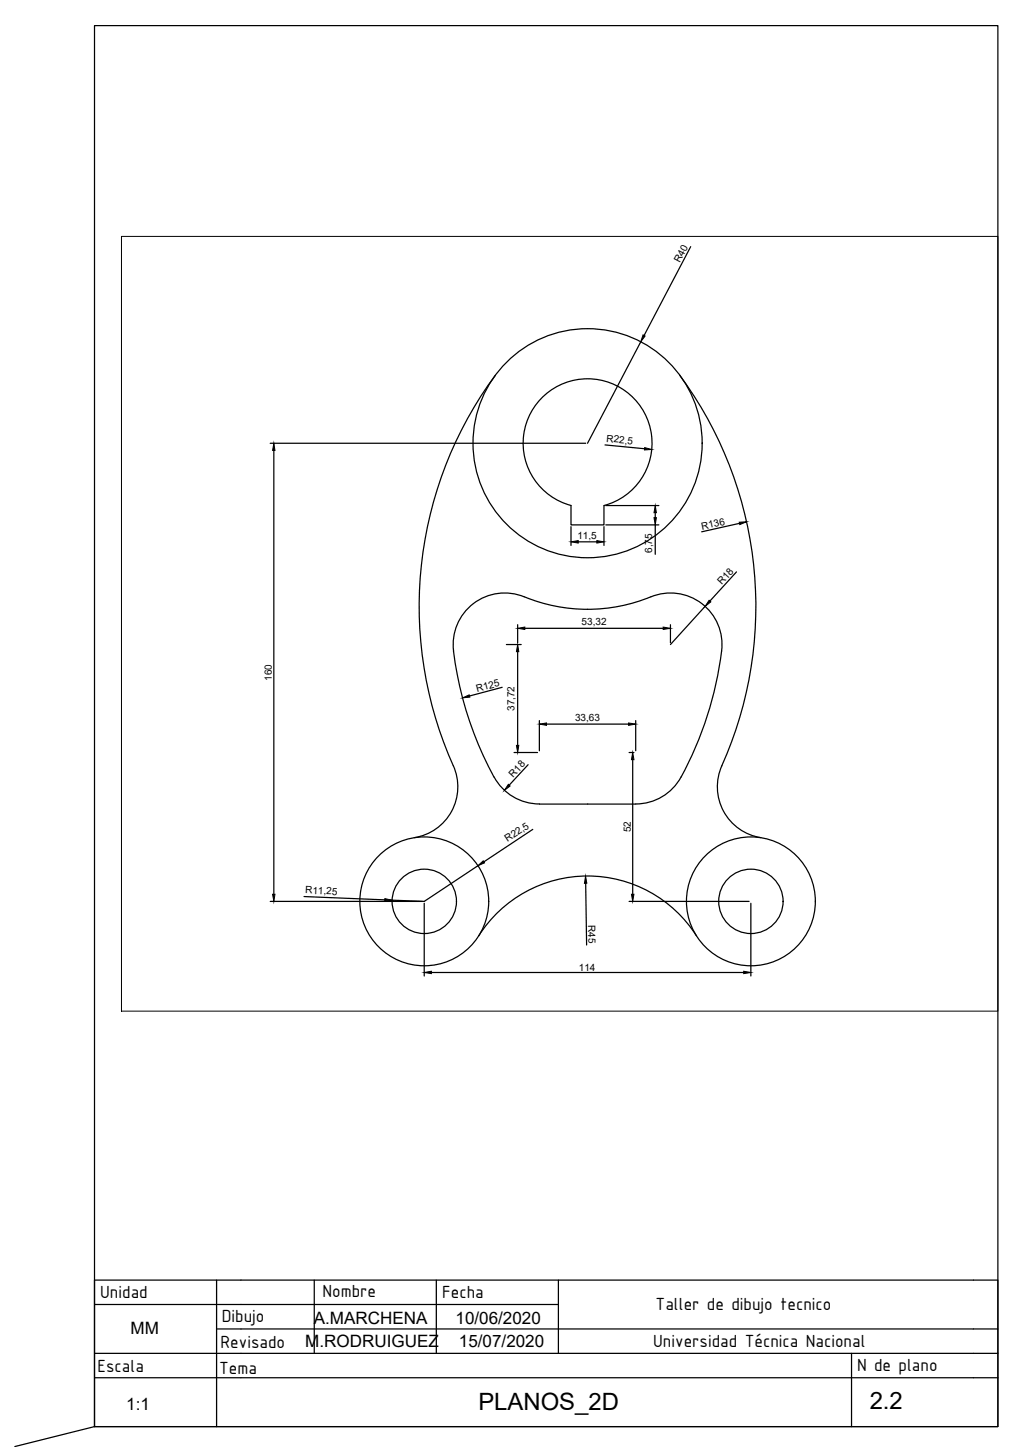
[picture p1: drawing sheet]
<svg xmlns="http://www.w3.org/2000/svg" width="210mm" height="297mm" viewBox="0 0 210 297" stroke-linecap="round" stroke-linejoin="round" font-family="sans-serif">
<!-- layer: 0 -->
<g fill="none" stroke="#000" stroke-width=".25">
<path d="M101.4 76.9a79.9 79.9 0 0 0-8.2 80.9 10.6 10.6 0 0 1-8.4 13.8M139.2 76.9a79.9 79.9 0 0 1 8.3 80.9 10.6 10.6 0 0 0 8.3 13.8M117 103.6a13.2 13.2 0 0 1-7.5-20.4 13.2 13.2 0 0 1 21.6 0 13.2 13.2 0 0 1-7.4 20.4v3.9h-6.8v-3.9M92.9 133.4a72.6 72.6 0 0 0 8.3 25.8M92.9 133.3a10.6 10.6 0 0 1 15.6-10.6 34.6 34.6 0 0 0 25.7-.8 10.6 10.6 0 0 1 13.6 11.4M147.8 133.3a71.9 71.9 0 0 1-8.9 26.8 10.6 10.6 0 0 1-8.7 4.6h-19.7M101.2 159.2a10.6 10.6 0 0 0 9.3 5.5M98 191.7a26.4 26.4 0 0 1 44.6 0M19.4 267.2h94.9M19.4 277.2h179.9M44.4 272.2h154.9M44.4 262.2v30"/>
<path d="M64.4 262.2v15M89.4 262.2v15M114.3 262.2v15M199.3 262.2h-179.9v30M19.4 282.2h179.9"/>
<circle cx="120.3" cy="90.8" r="23.5"/>
<circle cx="86.9" cy="184.6" r="13.2"/>
<circle cx="86.9" cy="184.6" r="6.6"/>
<circle cx="153.8" cy="184.6" r="13.2"/>
<circle cx="153.8" cy="184.6" r="6.6"/>
</g>
<!-- layer: Cotas -->
<g fill="none" stroke="#000" stroke-width=".25">
<path d="M141.4 50.5l-9.5 18.2M131.2 70l-10.9 20.8M55.3 90.8h64.7M56.1 92.3v90.9M123.9 91.1l8.1 .8M116.9 107.9v3.8M118.4 111h3.8M123.7 107.9v3.8M124.1 103.6h10.8M124.1 107.5h10.8M134.2 105v1M134.2 107.5v6.1"/>
<path d="M150.8 117.2l-5.4 5.9M151.5 107.2l-7.8 1.7M103.7 132h3M106 128v3.7M106 133.5v19.2M107.5 128.7h28.3M137.3 128v3.7M144.4 124.2l-7.1 7.8M102.8 140.8l-6.7 1.8M105.3 154.2h4.8M108.1 156.7l-3.8 4.1M110.5 147.6v6.2"/>
<path d="M111.9 148.3h16.8M128.8 154.2h1M129.6 155.6v27.6M130.2 147.6v6.2M97.9 177.4l-11 7.3-6.6-.3M109.1 169.9l-10 6.7M55.3 184.7h31.2M62.3 183.7l16.5 .6M86.9 185v14.9M88.3 199.2h64M119.9 181l.2 12.6M128.8 184.7h24.6"/>
<path d="M153.8 185v14.9M19.4 292.2v-287h185v287h-185l-16.4 4.1"/>
</g>
<g fill="#000" stroke="#000" stroke-width=".2">
<path d="M131.7 68.6l.4 .2-.9 1.2zM56.1 90.8l.2 1.5h-.5zM132 91.7l1.5 .4-1.5 .1zM116.9 111l1.5-.3v.6zM122.2 110.7l1.5 .3-1.5 .3zM134.2 103.6l.2 1.4h-.5zM133.9 106h.5l-.2 1.5zM151.4 107l1.5-.1-1.4 .6zM106 132l.2 1.5h-.4zM106 128.7l1.5-.2v.4zM135.8 128.5l1.5 .2-1.5 .2zM145.2 123l.4 .3-1.2 .9z"/>
<path d="M94.7 143l1.4-.7 .1 .5zM105.8 152.7h.4l-.2 1.5zM110.5 148.3l1.4-.2v.5zM128.7 148.1l1.5 .2-1.5 .3zM129.6 154.2l.2 1.4h-.5zM97.9 177.4l1.1-1.1 .2 .5zM104.1 160.7l.4 .3-1.2 .9zM55.8 183.2h.5l-.2 1.5zM78.8 184.1l1.5 .3-1.5 .2zM86.9 199.2l1.4-.2v.5zM119.9 179.5l.3 1.4-.5 .1zM129.3 183.2h.5l-.2 1.5z"/>
<path d="M152.3 199l1.5 .2-1.5 .3z"/>
</g>
<!-- layer: CajetinLine -->
<path d="M174.4 277.2v15M199.3 272.2h5.1v20h-185M199.3 262.2h5.1v10M199.3 277.2h5.1M199.3 282.2h5.1" fill="none" stroke="#000" stroke-width=".25"/>
<!-- layer: Cotas -->
<path d="M24.9 48.4h179.5v158.7h-179.5z" fill="none" stroke="#000" stroke-width=".2"/>
<g font-size="4.9">
<text x="98" y="288.9">PLANOS_2D</text>
<text x="178.1" y="288.6">2.2</text>
</g>
<g font-size="3.9">
<text x="20.5" y="265.9">Unidad</text>
<text x="66" y="265.7">Nombre</text>
<text x="90.6" y="265.9">Fecha</text>
<text x="134.3" y="268.4">Taller de dibujo tecnico</text>
<text x="45.4" y="270.8">Dibujo</text>
<text x="133.8" y="275.9">Universidad Técnica Nacional</text>
<text x="20" y="281.2">Escala</text>
<text x="44.9" y="281.4">Tema</text>
<text x="45.2" y="276.1">Revisado</text>
<text x="175.5" y="280.9">N de plano</text>
</g>
<g font-size="3.5">
<text x="26.7" y="273.2">MM</text>
<text x="62.5" y="275.9">M.RODRUIGUEZ</text>
<text x="64.3" y="271.2">A.MARCHENA</text>
<text x="93.3" y="271.2">10/06/2020</text>
<text x="94" y="276">15/07/2020</text>
<text x="25.9" y="288.9">1:1</text>
</g>
<g font-size="2">
<text x="139.2" y="53.9" transform="rotate(-62 139.2 53.9)">R40</text>
<text x="124.1" y="90.5" transform="rotate(5 124.1 90.5)">R22,5</text>
<text x="118.2" y="110.3">11,5</text>
<text x="133.5" y="113.3" transform="rotate(-90 133.5 113.3)">6,75</text>
<text x="143.8" y="108.5" transform="rotate(-12 143.8 108.5)">R136</text>
<text x="147.8" y="119.9" transform="rotate(-48 147.8 119.9)">R18</text>
<text x="119.1" y="128.1">53,32</text>
<text x="55.7" y="139.5" transform="rotate(-90 55.7 139.5)">160</text>
<text x="97.7" y="141.8" transform="rotate(-15 97.7 141.8)">R125</text>
<text x="105.4" y="145.6" transform="rotate(-90 105.4 145.6)">37,72</text>
<text x="117.8" y="147.7">33,63</text>
<text x="105.1" y="159.3" transform="rotate(-47 105.1 159.3)">R18</text>
<text x="104" y="172.5" transform="rotate(-33 104 172.5)">R22,5</text>
<text x="129.2" y="170.5" transform="rotate(-90 129.2 170.5)">52</text>
<text x="62.5" y="183" transform="rotate(2 62.5 183)">R11,25</text>
<text x="120.4" y="189.5" transform="rotate(89 120.4 189.5)">R45</text>
<text x="118.5" y="198.8">114</text>
</g>
</svg>
